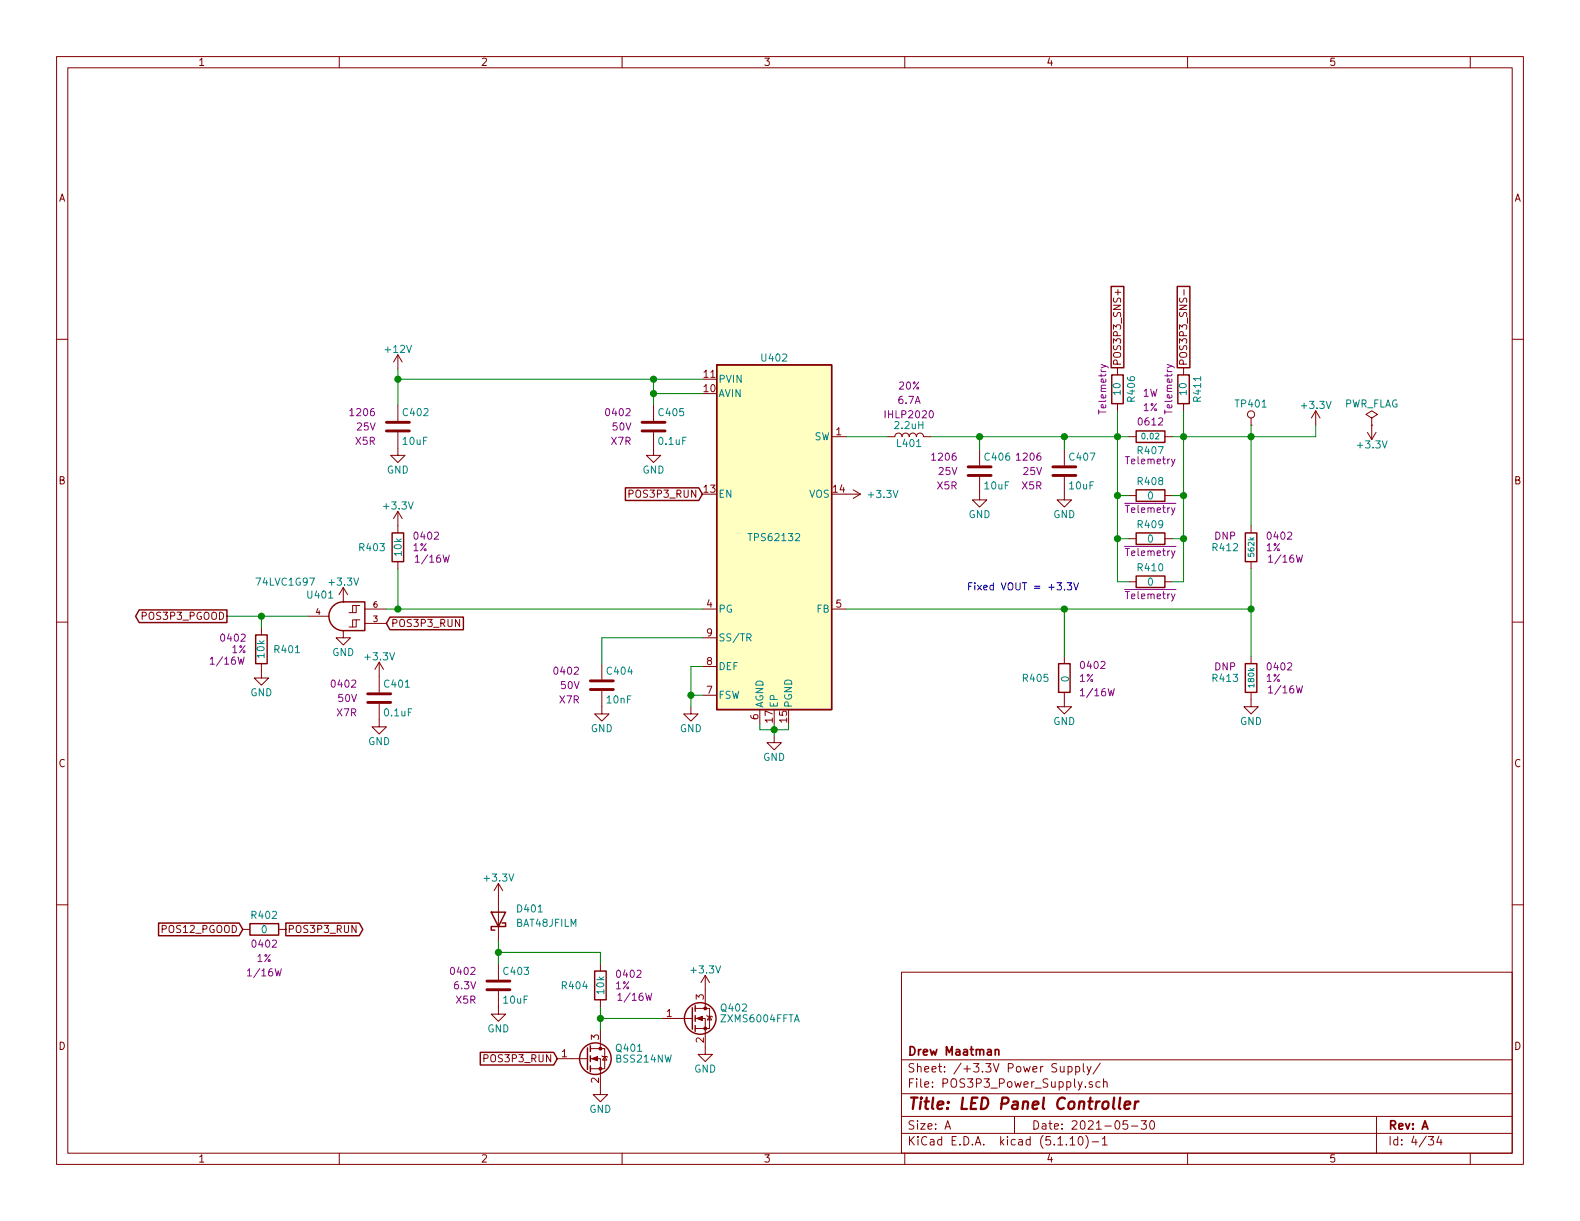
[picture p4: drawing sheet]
EESchema Schematic File Version 4
EELAYER 30 0
EELAYER END
$Descr A 11000 8500
encoding utf-8
Sheet 4 34
Title "LED Panel Controller"
Date "2021-05-30"
Rev "A"
Comp "Drew Maatman"
Comment1 ""
Comment2 ""
Comment3 ""
Comment4 ""
$EndDescr
$Comp
L Custom_Library:C_Custom C?
U 1 1
P 4550 2970
AR Path="/5BB27BA3/607862D9" Ref="C?"  Part="1" 
AR Path="/5BB27B84/607862D9" Ref="C?"  Part="1" 
AR Path="/5BB27B24/607862D9" Ref="C?"  Part="1" 
AR Path="/5BB27BB5/607862D9" Ref="C?"  Part="1" 
AR Path="/5BB27BF7/607862D9" Ref="C?"  Part="1" 
AR Path="/5C1DE17A/607862D9" Ref="C?"  Part="1" 
AR Path="/5C1E3A0B/607862D9" Ref="C?"  Part="1" 
AR Path="/5C1E3A08/607862D9" Ref="C?"  Part="1" 
AR Path="/5D779AE1/607862D9" Ref="C?"  Part="1" 
AR Path="/5CB7718D/607862D9" Ref="C?"  Part="1" 
AR Path="/5E0DC082/607862D9" Ref="C?"  Part="1" 
AR Path="/5E0F263A/607862D9" Ref="C?"  Part="1" 
AR Path="/5EAE2D8A/607862D9" Ref="C?"  Part="1" 
AR Path="/5F581B64/607862D9" Ref="C405"  Part="1" 
F 0 "C405" H 4575 3070 50  0000 L CNN
F 1 "0.1uF" H 4575 2870 50  0000 L CNN
F 2 "Capacitors_SMD:C_0402" H 4588 2820 50  0001 C CNN
F 3 "" H 4575 3070 50  0001 C CNN
F 4 "0402" H 4400 3070 50  0000 R CNN "display_footprint"
F 5 "50V" H 4400 2970 50  0000 R CNN "Voltage"
F 6 "X7R" H 4400 2870 50  0000 R CNN "Dielectric"
F 7 "490-10698-1-ND" H 4550 2970 50  0001 C CNN "Digi-Key PN"
	1    4550 2970
	1    0    0    -1  
$EndComp
$Comp
L power:GND #PWR?
U 1 1
P 4550 3120
AR Path="/5CB7718D/607862DA" Ref="#PWR?"  Part="1" 
AR Path="/5E0DC082/607862DA" Ref="#PWR?"  Part="1" 
AR Path="/5E0F263A/607862DA" Ref="#PWR?"  Part="1" 
AR Path="/5EAE2D8A/607862DA" Ref="#PWR?"  Part="1" 
AR Path="/5F581B64/607862DA" Ref="#PWR0413"  Part="1" 
F 0 "#PWR0413" H 4550 2870 50  0001 C CNN
F 1 "GND" H 4550 2970 50  0000 C CNN
F 2 "" H 4550 3120 50  0001 C CNN
F 3 "" H 4550 3120 50  0001 C CNN
	1    4550 3120
	1    0    0    -1  
$EndComp
Wire Wire Line
	4890 2740 4550 2740
Wire Wire Line
	4550 2740 4550 2820
Wire Wire Line
	4890 2640 4550 2640
Wire Wire Line
	4550 2740 4550 2640
Connection ~ 4550 2740
$Comp
L power:GND #PWR?
U 1 1
P 5390 5120
AR Path="/5CB7718D/607862C0" Ref="#PWR?"  Part="1" 
AR Path="/5E0DC082/607862C0" Ref="#PWR?"  Part="1" 
AR Path="/5E0F263A/607862C0" Ref="#PWR?"  Part="1" 
AR Path="/5EAE2D8A/607862C0" Ref="#PWR?"  Part="1" 
AR Path="/5F581B64/607862C0" Ref="#PWR0417"  Part="1" 
F 0 "#PWR0417" H 5390 4870 50  0001 C CNN
F 1 "GND" H 5390 4970 50  0000 C CNN
F 2 "" H 5390 5120 50  0001 C CNN
F 3 "" H 5390 5120 50  0001 C CNN
	1    5390 5120
	1    0    0    -1  
$EndComp
Wire Wire Line
	5390 5120 5390 5080
Wire Wire Line
	5390 5080 5490 5080
Wire Wire Line
	5490 5080 5490 5040
Connection ~ 5390 5080
Wire Wire Line
	5390 5080 5390 5040
Wire Wire Line
	5390 5080 5290 5080
Wire Wire Line
	5290 5080 5290 5040
$Comp
L power:GND #PWR?
U 1 1
P 4810 4920
AR Path="/5CB7718D/5C28E698" Ref="#PWR?"  Part="1" 
AR Path="/5E0DC082/5C28E698" Ref="#PWR?"  Part="1" 
AR Path="/5E0F263A/5C28E698" Ref="#PWR?"  Part="1" 
AR Path="/5EAE2D8A/5C28E698" Ref="#PWR?"  Part="1" 
AR Path="/5F581B64/5C28E698" Ref="#PWR0414"  Part="1" 
F 0 "#PWR0414" H 4810 4670 50  0001 C CNN
F 1 "GND" H 4810 4770 50  0000 C CNN
F 2 "" H 4810 4920 50  0001 C CNN
F 3 "" H 4810 4920 50  0001 C CNN
	1    4810 4920
	1    0    0    -1  
$EndComp
Wire Wire Line
	4810 4920 4810 4840
Wire Wire Line
	4810 4640 4890 4640
Wire Wire Line
	4890 4840 4810 4840
Connection ~ 4810 4840
Wire Wire Line
	4810 4840 4810 4640
$Comp
L power:GND #PWR?
U 1 1
P 4190 4920
AR Path="/5CB7718D/5C294444" Ref="#PWR?"  Part="1" 
AR Path="/5E0DC082/5C294444" Ref="#PWR?"  Part="1" 
AR Path="/5E0F263A/5C294444" Ref="#PWR?"  Part="1" 
AR Path="/5EAE2D8A/5C294444" Ref="#PWR?"  Part="1" 
AR Path="/5F581B64/5C294444" Ref="#PWR0412"  Part="1" 
F 0 "#PWR0412" H 4190 4670 50  0001 C CNN
F 1 "GND" H 4190 4770 50  0000 C CNN
F 2 "" H 4190 4920 50  0001 C CNN
F 3 "" H 4190 4920 50  0001 C CNN
	1    4190 4920
	1    0    0    -1  
$EndComp
Wire Wire Line
	4190 4620 4190 4440
Wire Wire Line
	4190 4440 4890 4440
$Comp
L Custom_Library:R_Custom R?
U 1 1
P 8710 4720
AR Path="/5BB27BA3/607862DF" Ref="R?"  Part="1" 
AR Path="/5BB27BF7/607862DF" Ref="R?"  Part="1" 
AR Path="/5C1DE17A/607862DF" Ref="R?"  Part="1" 
AR Path="/5C1E3A08/607862DF" Ref="R?"  Part="1" 
AR Path="/5D779AE1/607862DF" Ref="R?"  Part="1" 
AR Path="/5CB7718D/607862DF" Ref="R?"  Part="1" 
AR Path="/5E0DC082/607862DF" Ref="R?"  Part="1" 
AR Path="/5E0F263A/607862DF" Ref="R?"  Part="1" 
AR Path="/5EAE2D8A/607862DF" Ref="R?"  Part="1" 
AR Path="/5F581B64/607862DF" Ref="R413"  Part="1" 
F 0 "R413" H 8630 4720 50  0000 R CNN
F 1 "180k" V 8710 4720 40  0000 C CNN
F 2 "Resistors_SMD:R_0402" H 8710 4720 50  0001 C CNN
F 3 "" H 8710 4720 50  0001 C CNN
F 4 "0402" H 8810 4800 50  0000 L CNN "display_footprint"
F 5 "1%" H 8810 4720 50  0000 L CNN "Tolerance"
F 6 "1/16W" H 8820 4640 50  0000 L CNN "Wattage"
F 7 "DNP" H 8530 4800 50  0000 C CNN "Configuration"
F 8 "RMCF0402FT180KCT-ND" H 8710 4720 50  0001 C CNN "Digi-Key PN"
	1    8710 4720
	1    0    0    -1  
$EndComp
$Comp
L power:GND #PWR?
U 1 1
P 8710 4870
AR Path="/5CB7718D/607862E0" Ref="#PWR?"  Part="1" 
AR Path="/5E0DC082/607862E0" Ref="#PWR?"  Part="1" 
AR Path="/5E0F263A/607862E0" Ref="#PWR?"  Part="1" 
AR Path="/5EAE2D8A/607862E0" Ref="#PWR?"  Part="1" 
AR Path="/5F581B64/607862E0" Ref="#PWR0422"  Part="1" 
F 0 "#PWR0422" H 8710 4620 50  0001 C CNN
F 1 "GND" H 8710 4720 50  0000 C CNN
F 2 "" H 8710 4870 50  0001 C CNN
F 3 "" H 8710 4870 50  0001 C CNN
	1    8710 4870
	1    0    0    -1  
$EndComp
$Comp
L power:GND #PWR?
U 1 1
P 7410 3430
AR Path="/5CB7718D/607862C3" Ref="#PWR?"  Part="1" 
AR Path="/5E0DC082/607862C3" Ref="#PWR?"  Part="1" 
AR Path="/5E0F263A/607862C3" Ref="#PWR?"  Part="1" 
AR Path="/5EAE2D8A/607862C3" Ref="#PWR?"  Part="1" 
AR Path="/5F581B64/607862C3" Ref="#PWR0420"  Part="1" 
F 0 "#PWR0420" H 7410 3180 50  0001 C CNN
F 1 "GND" H 7410 3280 50  0000 C CNN
F 2 "" H 7410 3430 50  0001 C CNN
F 3 "" H 7410 3430 50  0001 C CNN
	1    7410 3430
	1    0    0    -1  
$EndComp
Wire Wire Line
	7410 3130 7410 3040
$Comp
L Custom_Library:TP TP?
U 1 1
P 8710 2960
AR Path="/5C1D5CD8/607862C4" Ref="TP?"  Part="1" 
AR Path="/5C1D5C9E/607862C4" Ref="TP?"  Part="1" 
AR Path="/5C1E3A08/607862C4" Ref="TP?"  Part="1" 
AR Path="/5D779AE1/607862C4" Ref="TP?"  Part="1" 
AR Path="/5CB7718D/607862C4" Ref="TP?"  Part="1" 
AR Path="/5E0DC082/607862C4" Ref="TP?"  Part="1" 
AR Path="/5E0F263A/607862C4" Ref="TP?"  Part="1" 
AR Path="/5EAE2D8A/607862C4" Ref="TP?"  Part="1" 
AR Path="/5F581B64/607862C4" Ref="TP401"  Part="1" 
F 0 "TP401" H 8710 3110 50  0000 C CNN
F 1 "TP" H 8710 3110 50  0001 C CNN
F 2 "Custom Footprints Library:Test_Point" H 8710 2960 60  0001 C CNN
F 3 "" H 8710 2960 60  0000 C CNN
	1    8710 2960
	1    0    0    -1  
$EndComp
Wire Wire Line
	5890 3040 6180 3040
$Comp
L Custom_Library:R_Custom R?
U 1 1
P 8010 3040
AR Path="/5CB6F1ED/607862C6" Ref="R?"  Part="1" 
AR Path="/5CB7718D/607862C6" Ref="R?"  Part="1" 
AR Path="/5E0DC082/607862C6" Ref="R?"  Part="1" 
AR Path="/5E0F263A/607862C6" Ref="R?"  Part="1" 
AR Path="/5EAE2D8A/607862C6" Ref="R?"  Part="1" 
AR Path="/5F581B64/607862C6" Ref="R407"  Part="1" 
F 0 "R407" V 7910 3040 50  0000 C CNN
F 1 "0.02" V 8010 3040 40  0000 C CNN
F 2 "Resistors_SMD:R_0612" H 8010 3040 50  0001 C CNN
F 3 "" H 8010 3040 50  0001 C CNN
F 4 "P16010CT-ND" H 8310 3440 60  0001 C CNN "Digi-Key PN"
F 5 "0612" V 8110 3040 50  0000 C CNN "display_footprint"
F 6 "1%" V 8210 3040 50  0000 C CNN "Tolerance"
F 7 "1W" V 8310 3040 50  0000 C CNN "Wattage"
F 8 "Telemetry" V 7840 3040 50  0000 C CNN "Configuration"
	1    8010 3040
	0    -1   -1   0   
$EndComp
Text GLabel 7780 2560 1    50   UnSpc ~ 0
POS3P3_SNS+
Text GLabel 8240 2560 1    50   UnSpc ~ 0
POS3P3_SNS-
Wire Wire Line
	8710 3040 8710 3660
Wire Wire Line
	8710 2960 8710 3040
$Comp
L power:+3.3V #PWR?
U 1 1
P 5890 3440
AR Path="/5CB7718D/5E08F4A3" Ref="#PWR?"  Part="1" 
AR Path="/5E0DC082/5E08F4A3" Ref="#PWR?"  Part="1" 
AR Path="/5E0F263A/5E08F4A3" Ref="#PWR?"  Part="1" 
AR Path="/5EAE2D8A/5E08F4A3" Ref="#PWR?"  Part="1" 
AR Path="/5F581B64/5E08F4A3" Ref="#PWR0418"  Part="1" 
F 0 "#PWR0418" H 5890 3290 50  0001 C CNN
F 1 "+3.3V" V 5890 3580 50  0000 L CNN
F 2 "" H 5890 3440 50  0001 C CNN
F 3 "" H 5890 3440 50  0001 C CNN
	1    5890 3440
	0    1    1    0   
$EndComp
Connection ~ 8710 3040
Wire Wire Line
	9160 3040 8710 3040
$Comp
L power:+3.3V #PWR?
U 1 1
P 9160 2960
AR Path="/5CB7718D/5DEA6B71" Ref="#PWR?"  Part="1" 
AR Path="/5E0DC082/5DEA6B71" Ref="#PWR?"  Part="1" 
AR Path="/5E0F263A/5DEA6B71" Ref="#PWR?"  Part="1" 
AR Path="/5EAE2D8A/5DEA6B71" Ref="#PWR?"  Part="1" 
AR Path="/5F581B64/5DEA6B71" Ref="#PWR0423"  Part="1" 
F 0 "#PWR0423" H 9160 2810 50  0001 C CNN
F 1 "+3.3V" H 9160 3100 50  0000 C CNN
F 2 "" H 9160 2960 50  0001 C CNN
F 3 "" H 9160 2960 50  0001 C CNN
	1    9160 2960
	1    0    0    -1  
$EndComp
Wire Wire Line
	9160 2960 9160 3040
Text GLabel 4890 3440 0    50   Input ~ 0
POS3P3_RUN
$Comp
L Custom_Library:R_Custom R?
U 1 1
P 7780 2710
AR Path="/5CB0BC26/607862F3" Ref="R?"  Part="1" 
AR Path="/5E1352F5/607862F3" Ref="R?"  Part="1" 
AR Path="/5CB6F1ED/607862F3" Ref="R?"  Part="1" 
AR Path="/5CB7718D/607862F3" Ref="R?"  Part="1" 
AR Path="/5EAE2D8A/607862F3" Ref="R?"  Part="1" 
AR Path="/5F581B64/607862F3" Ref="R406"  Part="1" 
F 0 "R406" V 7680 2710 50  0000 C CNN
F 1 "10" V 7780 2710 50  0000 C CNN
F 2 "Resistors_SMD:R_0402" H 7780 2710 50  0001 C CNN
F 3 "" H 7780 2710 50  0001 C CNN
F 4 "0402" V 7880 2710 50  0001 C CNN "display_footprint"
F 5 "1%" V 7980 2710 50  0001 C CNN "Tolerance"
F 6 "1/16W" V 8080 2710 50  0001 C CNN "Wattage"
F 7 "RMCF0402FT10R0CT-ND" H 7780 2710 50  0001 C CNN "Digi-Key PN"
F 8 "Telemetry" V 7880 2710 50  0000 C CNN "Configuration"
	1    7780 2710
	-1   0    0    -1  
$EndComp
$Comp
L Custom_Library:R_Custom R?
U 1 1
P 8240 2710
AR Path="/5CB0BC26/5E2B5762" Ref="R?"  Part="1" 
AR Path="/5E1352F5/5E2B5762" Ref="R?"  Part="1" 
AR Path="/5CB6F1ED/5E2B5762" Ref="R?"  Part="1" 
AR Path="/5CB7718D/5E2B5762" Ref="R?"  Part="1" 
AR Path="/5EAE2D8A/5E2B5762" Ref="R?"  Part="1" 
AR Path="/5F581B64/5E2B5762" Ref="R411"  Part="1" 
F 0 "R411" V 8140 2710 50  0000 C CNN
F 1 "10" V 8240 2710 50  0000 C CNN
F 2 "Resistors_SMD:R_0402" H 8240 2710 50  0001 C CNN
F 3 "" H 8240 2710 50  0001 C CNN
F 4 "0402" V 8340 2710 50  0001 C CNN "display_footprint"
F 5 "1%" V 8440 2710 50  0001 C CNN "Tolerance"
F 6 "1/16W" V 8540 2710 50  0001 C CNN "Wattage"
F 7 "RMCF0402FT10R0CT-ND" H 8240 2710 50  0001 C CNN "Digi-Key PN"
F 8 "Telemetry" V 8340 2710 50  0000 C CNN "Configuration"
	1    8240 2710
	-1   0    0    -1  
$EndComp
Wire Wire Line
	7780 2860 7780 3040
Wire Wire Line
	7780 3040 7860 3040
Wire Wire Line
	8240 2860 8240 3040
$Comp
L power:+3.3V #PWR?
U 1 1
P 9550 2960
AR Path="/5CB7718D/5E434D63" Ref="#PWR?"  Part="1" 
AR Path="/5E0DC082/5E434D63" Ref="#PWR?"  Part="1" 
AR Path="/5E0F263A/5E434D63" Ref="#PWR?"  Part="1" 
AR Path="/5EAE2D8A/5E434D63" Ref="#PWR?"  Part="1" 
AR Path="/5F581B64/5E434D63" Ref="#PWR0424"  Part="1" 
F 0 "#PWR0424" H 9550 2810 50  0001 C CNN
F 1 "+3.3V" H 9550 3100 50  0000 C CNN
F 2 "" H 9550 2960 50  0001 C CNN
F 3 "" H 9550 2960 50  0001 C CNN
	1    9550 2960
	-1   0    0    1   
$EndComp
$Comp
L power:PWR_FLAG #FLG0401
U 1 1
P 9550 2960
F 0 "#FLG0401" H 9550 3035 50  0001 C CNN
F 1 "PWR_FLAG" H 9550 3110 50  0000 C CNN
F 2 "" H 9550 2960 50  0001 C CNN
F 3 "~" H 9550 2960 50  0001 C CNN
	1    9550 2960
	1    0    0    -1  
$EndComp
Text GLabel 1990 6470 2    50   Output ~ 0
POS3P3_RUN
Text GLabel 1690 6470 0    50   Input ~ 0
POS12_PGOOD
Wire Wire Line
	8710 3960 8710 4240
Wire Wire Line
	7780 3040 7410 3040
Connection ~ 7780 3040
Connection ~ 7410 3040
Connection ~ 8710 4240
Wire Wire Line
	8710 4240 8710 4570
Wire Wire Line
	2770 2570 2770 2640
Connection ~ 2770 2640
$Comp
L power:+3.3V #PWR?
U 1 1
P 2770 3660
AR Path="/5CB7718D/607862C5" Ref="#PWR?"  Part="1" 
AR Path="/5E0DC082/607862C5" Ref="#PWR?"  Part="1" 
AR Path="/5E0F263A/607862C5" Ref="#PWR?"  Part="1" 
AR Path="/5EAE2D8A/607862C5" Ref="#PWR?"  Part="1" 
AR Path="/5F581B64/607862C5" Ref="#PWR0408"  Part="1" 
F 0 "#PWR0408" H 2770 3510 50  0001 C CNN
F 1 "+3.3V" H 2770 3800 50  0000 C CNN
F 2 "" H 2770 3660 50  0001 C CNN
F 3 "" H 2770 3660 50  0001 C CNN
	1    2770 3660
	1    0    0    -1  
$EndComp
Wire Wire Line
	2690 4240 2770 4240
Text GLabel 1580 4290 0    50   Output ~ 0
POS3P3_PGOOD
Wire Wire Line
	2770 4240 2770 3960
$Comp
L Custom_Library:R_Custom R?
U 1 1
P 2770 3810
AR Path="/5BB27BA3/607862DD" Ref="R?"  Part="1" 
AR Path="/5BB27BF7/607862DD" Ref="R?"  Part="1" 
AR Path="/5C1DE17A/607862DD" Ref="R?"  Part="1" 
AR Path="/5C1E3A08/607862DD" Ref="R?"  Part="1" 
AR Path="/5D779AE1/607862DD" Ref="R?"  Part="1" 
AR Path="/5CB7718D/607862DD" Ref="R?"  Part="1" 
AR Path="/5E0DC082/607862DD" Ref="R?"  Part="1" 
AR Path="/5E0F263A/607862DD" Ref="R?"  Part="1" 
AR Path="/5EAE2D8A/607862DD" Ref="R?"  Part="1" 
AR Path="/5F581B64/607862DD" Ref="R403"  Part="1" 
F 0 "R403" H 2690 3810 50  0000 R CNN
F 1 "10k" V 2770 3810 50  0000 C CNN
F 2 "Resistors_SMD:R_0402" H 2770 3810 50  0001 C CNN
F 3 "" H 2770 3810 50  0001 C CNN
F 4 "0402" H 2870 3890 50  0000 L CNN "display_footprint"
F 5 "1%" H 2870 3810 50  0000 L CNN "Tolerance"
F 6 "1/16W" H 2880 3730 50  0000 L CNN "Wattage"
F 7 "RMCF0402FT10K0CT-ND" H 3070 4210 60  0001 C CNN "Digi-Key PN"
	1    2770 3810
	1    0    0    -1  
$EndComp
$Comp
L power:+12V #PWR?
U 1 1
P 2770 2570
AR Path="/5CB7718D/607862DC" Ref="#PWR?"  Part="1" 
AR Path="/5E0DC082/607862DC" Ref="#PWR?"  Part="1" 
AR Path="/5E0F263A/607862DC" Ref="#PWR?"  Part="1" 
AR Path="/5EAE2D8A/607862DC" Ref="#PWR?"  Part="1" 
AR Path="/5F581B64/607862DC" Ref="#PWR0406"  Part="1" 
F 0 "#PWR0406" H 2770 2420 50  0001 C CNN
F 1 "+12V" H 2770 2710 50  0000 C CNN
F 2 "" H 2770 2570 50  0001 C CNN
F 3 "" H 2770 2570 50  0001 C CNN
	1    2770 2570
	1    0    0    -1  
$EndComp
Wire Wire Line
	2770 2640 2770 2820
$Comp
L power:GND #PWR?
U 1 1
P 2770 3120
AR Path="/5CB7718D/5E2AA970" Ref="#PWR?"  Part="1" 
AR Path="/5E0DC082/5E2AA970" Ref="#PWR?"  Part="1" 
AR Path="/5E0F263A/5E2AA970" Ref="#PWR?"  Part="1" 
AR Path="/5EAE2D8A/5E2AA970" Ref="#PWR?"  Part="1" 
AR Path="/5F581B64/5E2AA970" Ref="#PWR0407"  Part="1" 
F 0 "#PWR0407" H 2770 2870 50  0001 C CNN
F 1 "GND" H 2770 2970 50  0000 C CNN
F 2 "" H 2770 3120 50  0001 C CNN
F 3 "" H 2770 3120 50  0001 C CNN
	1    2770 3120
	1    0    0    -1  
$EndComp
$Comp
L Custom_Library:C_Custom C?
U 1 1
P 2770 2970
AR Path="/5CB7718D/5C2703C2" Ref="C?"  Part="1" 
AR Path="/5E0DC082/5C2703C2" Ref="C?"  Part="1" 
AR Path="/5E0F263A/5C2703C2" Ref="C?"  Part="1" 
AR Path="/5EAE2D8A/5C2703C2" Ref="C?"  Part="1" 
AR Path="/5F581B64/5C2703C2" Ref="C402"  Part="1" 
F 0 "C402" H 2795 3070 50  0000 L CNN
F 1 "10uF" H 2795 2870 50  0000 L CNN
F 2 "Capacitors_SMD:C_1206" H 2808 2820 50  0001 C CNN
F 3 "" H 2795 3070 50  0001 C CNN
F 4 "1206" H 2620 3070 50  0000 R CNN "display_footprint"
F 5 "25V" H 2620 2970 50  0000 R CNN "Voltage"
F 6 "X5R" H 2620 2870 50  0000 R CNN "Dielectric"
F 7 "399-8153-1-ND" H 3195 3470 60  0001 C CNN "Digi-Key PN"
	1    2770 2970
	1    0    0    -1  
$EndComp
Connection ~ 4550 2640
Wire Wire Line
	2770 2640 4550 2640
Connection ~ 2770 4240
Wire Wire Line
	4890 4240 2770 4240
$Comp
L Custom_Library:R_Custom R?
U 1 1
P 1840 6470
AR Path="/5EAE2EF2/5FE28635" Ref="R?"  Part="1" 
AR Path="/5EAE30C7/5FE28635" Ref="R?"  Part="1" 
AR Path="/5EAE2D8A/5FE28635" Ref="R?"  Part="1" 
AR Path="/5F581B64/5FE28635" Ref="R402"  Part="1" 
F 0 "R402" V 1740 6470 50  0000 C CNN
F 1 "0" V 1840 6470 50  0000 C CNN
F 2 "Resistors_SMD:R_0402" H 1840 6470 50  0001 C CNN
F 3 "" H 1840 6470 50  0001 C CNN
F 4 "0402" V 1940 6470 50  0000 C CNN "display_footprint"
F 5 "1%" V 2040 6470 50  0000 C CNN "Tolerance"
F 6 "1/16W" V 2140 6470 50  0000 C CNN "Wattage"
F 7 "RMCF0402ZT0R00CT-ND" H 1840 6470 50  0001 C CNN "Digi-Key PN"
	1    1840 6470
	0    -1   1    0   
$EndComp
$Comp
L Custom_Library:C_Custom C?
U 1 1
P 4190 4770
AR Path="/5C1D5CD8/5E2AA97D" Ref="C?"  Part="1" 
AR Path="/5C1D5CCA/5E2AA97D" Ref="C?"  Part="1" 
AR Path="/5C1E3A0B/5E2AA97D" Ref="C?"  Part="1" 
AR Path="/5C1E3A08/5E2AA97D" Ref="C?"  Part="1" 
AR Path="/5D779AE1/5E2AA97D" Ref="C?"  Part="1" 
AR Path="/5CB7718D/5E2AA97D" Ref="C?"  Part="1" 
AR Path="/5E0DC082/5E2AA97D" Ref="C?"  Part="1" 
AR Path="/5E0F263A/5E2AA97D" Ref="C?"  Part="1" 
AR Path="/5EAE2D8A/5E2AA97D" Ref="C?"  Part="1" 
AR Path="/5F581B64/5E2AA97D" Ref="C404"  Part="1" 
F 0 "C404" H 4215 4870 50  0000 L CNN
F 1 "10nF" H 4215 4670 50  0000 L CNN
F 2 "Capacitors_SMD:C_0402" H 4228 4620 50  0001 C CNN
F 3 "" H 4215 4870 50  0001 C CNN
F 4 "0402" H 4040 4870 50  0000 R CNN "display_footprint"
F 5 "50V" H 4040 4770 50  0000 R CNN "Voltage"
F 6 "X7R" H 4040 4670 50  0000 R CNN "Dielectric"
F 7 "399-3066-1-ND" H 4190 4770 50  0001 C CNN "Digi-Key PN"
	1    4190 4770
	1    0    0    -1  
$EndComp
$Comp
L Custom_Library:74LVC1G97_Power_AND U401
U 1 1
P 2390 4290
F 0 "U401" H 2450 4440 50  0000 L CNN
F 1 "74LVC1G97" H 2580 4530 50  0000 L CNN
F 2 "Package_TO_SOT_SMD:SOT-363_SC-70-6" H 2440 4290 50  0001 C CNN
F 3 "http://www.ti.com/lit/ds/symlink/sn74lvc1g97.pdf" H 2440 4290 50  0001 C CNN
F 4 "1727-1772-1-ND" H 2390 4290 50  0001 C CNN "Digi-Key PN"
	1    2390 4290
	-1   0    0    -1  
$EndComp
$Comp
L Custom_Library:R_Custom R?
U 1 1
P 1820 4520
AR Path="/5BB27BA3/5FE85653" Ref="R?"  Part="1" 
AR Path="/5BB27BF7/5FE85653" Ref="R?"  Part="1" 
AR Path="/5C1DE17A/5FE85653" Ref="R?"  Part="1" 
AR Path="/5C1E3A08/5FE85653" Ref="R?"  Part="1" 
AR Path="/5D779AE1/5FE85653" Ref="R?"  Part="1" 
AR Path="/5CB7718D/5FE85653" Ref="R?"  Part="1" 
AR Path="/5E0DC082/5FE85653" Ref="R?"  Part="1" 
AR Path="/5E0F263A/5FE85653" Ref="R?"  Part="1" 
AR Path="/5EAE2D8A/5FE85653" Ref="R?"  Part="1" 
AR Path="/5F581B64/5FE85653" Ref="R401"  Part="1" 
F 0 "R401" H 1740 4520 50  0000 R CNN
F 1 "10k" V 1820 4520 50  0000 C CNN
F 2 "Resistors_SMD:R_0402" H 1820 4520 50  0001 C CNN
F 3 "" H 1820 4520 50  0001 C CNN
F 4 "0402" H 1920 4600 50  0000 L CNN "display_footprint"
F 5 "1%" H 1920 4520 50  0000 L CNN "Tolerance"
F 6 "1/16W" H 1930 4440 50  0000 L CNN "Wattage"
F 7 "RMCF0402FT10K0CT-ND" H 2120 4920 60  0001 C CNN "Digi-Key PN"
	1    1820 4520
	-1   0    0    -1  
$EndComp
$Comp
L power:+3.3V #PWR?
U 1 1
P 2390 4190
AR Path="/5CB7718D/5FE866F2" Ref="#PWR?"  Part="1" 
AR Path="/5E0DC082/5FE866F2" Ref="#PWR?"  Part="1" 
AR Path="/5E0F263A/5FE866F2" Ref="#PWR?"  Part="1" 
AR Path="/5EAE2D8A/5FE866F2" Ref="#PWR?"  Part="1" 
AR Path="/5F581B64/5FE866F2" Ref="#PWR0402"  Part="1" 
F 0 "#PWR0402" H 2390 4040 50  0001 C CNN
F 1 "+3.3V" H 2390 4330 50  0000 C CNN
F 2 "" H 2390 4190 50  0001 C CNN
F 3 "" H 2390 4190 50  0001 C CNN
	1    2390 4190
	1    0    0    -1  
$EndComp
Wire Wire Line
	2140 4290 1820 4290
Wire Wire Line
	1820 4290 1820 4370
Wire Wire Line
	1820 4290 1580 4290
Connection ~ 1820 4290
$Comp
L power:GND #PWR?
U 1 1
P 2390 4390
AR Path="/5CB7718D/6078633B" Ref="#PWR?"  Part="1" 
AR Path="/5E0DC082/6078633B" Ref="#PWR?"  Part="1" 
AR Path="/5E0F263A/6078633B" Ref="#PWR?"  Part="1" 
AR Path="/5EAE2D8A/6078633B" Ref="#PWR?"  Part="1" 
AR Path="/5F581B64/6078633B" Ref="#PWR0403"  Part="1" 
F 0 "#PWR0403" H 2390 4140 50  0001 C CNN
F 1 "GND" H 2390 4240 50  0000 C CNN
F 2 "" H 2390 4390 50  0001 C CNN
F 3 "" H 2390 4390 50  0001 C CNN
	1    2390 4390
	1    0    0    -1  
$EndComp
Text GLabel 2690 4340 2    50   Input ~ 0
POS3P3_RUN
$Comp
L power:GND #PWR?
U 1 1
P 1820 4670
AR Path="/5CB7718D/6078633C" Ref="#PWR?"  Part="1" 
AR Path="/5E0DC082/6078633C" Ref="#PWR?"  Part="1" 
AR Path="/5E0F263A/6078633C" Ref="#PWR?"  Part="1" 
AR Path="/5EAE2D8A/6078633C" Ref="#PWR?"  Part="1" 
AR Path="/5F581B64/6078633C" Ref="#PWR0401"  Part="1" 
F 0 "#PWR0401" H 1820 4420 50  0001 C CNN
F 1 "GND" H 1820 4520 50  0000 C CNN
F 2 "" H 1820 4670 50  0001 C CNN
F 3 "" H 1820 4670 50  0001 C CNN
	1    1820 4670
	1    0    0    -1  
$EndComp
$Comp
L Custom_Library:C_Custom C?
U 1 1
P 2640 4860
AR Path="/5BB27BA3/5FE89983" Ref="C?"  Part="1" 
AR Path="/5BB27B84/5FE89983" Ref="C?"  Part="1" 
AR Path="/5BB27B24/5FE89983" Ref="C?"  Part="1" 
AR Path="/5BB27BB5/5FE89983" Ref="C?"  Part="1" 
AR Path="/5BB27BF7/5FE89983" Ref="C?"  Part="1" 
AR Path="/5C1DE17A/5FE89983" Ref="C?"  Part="1" 
AR Path="/5C1E3A0B/5FE89983" Ref="C?"  Part="1" 
AR Path="/5C1E3A08/5FE89983" Ref="C?"  Part="1" 
AR Path="/5D779AE1/5FE89983" Ref="C?"  Part="1" 
AR Path="/5CB7718D/5FE89983" Ref="C?"  Part="1" 
AR Path="/5E0DC082/5FE89983" Ref="C?"  Part="1" 
AR Path="/5E0F263A/5FE89983" Ref="C?"  Part="1" 
AR Path="/5EAE2D8A/5FE89983" Ref="C?"  Part="1" 
AR Path="/5F581B64/5FE89983" Ref="C401"  Part="1" 
F 0 "C401" H 2665 4960 50  0000 L CNN
F 1 "0.1uF" H 2665 4760 50  0000 L CNN
F 2 "Capacitors_SMD:C_0402" H 2678 4710 50  0001 C CNN
F 3 "" H 2665 4960 50  0001 C CNN
F 4 "0402" H 2490 4960 50  0000 R CNN "display_footprint"
F 5 "50V" H 2490 4860 50  0000 R CNN "Voltage"
F 6 "X7R" H 2490 4760 50  0000 R CNN "Dielectric"
F 7 "490-10698-1-ND" H 2640 4860 50  0001 C CNN "Digi-Key PN"
	1    2640 4860
	1    0    0    -1  
$EndComp
$Comp
L power:GND #PWR?
U 1 1
P 2640 5010
AR Path="/5CB7718D/6078633E" Ref="#PWR?"  Part="1" 
AR Path="/5E0DC082/6078633E" Ref="#PWR?"  Part="1" 
AR Path="/5E0F263A/6078633E" Ref="#PWR?"  Part="1" 
AR Path="/5EAE2D8A/6078633E" Ref="#PWR?"  Part="1" 
AR Path="/5F581B64/6078633E" Ref="#PWR0405"  Part="1" 
F 0 "#PWR0405" H 2640 4760 50  0001 C CNN
F 1 "GND" H 2640 4860 50  0000 C CNN
F 2 "" H 2640 5010 50  0001 C CNN
F 3 "" H 2640 5010 50  0001 C CNN
	1    2640 5010
	1    0    0    -1  
$EndComp
$Comp
L power:+3.3V #PWR?
U 1 1
P 2640 4710
AR Path="/5CB7718D/5FE89E72" Ref="#PWR?"  Part="1" 
AR Path="/5E0DC082/5FE89E72" Ref="#PWR?"  Part="1" 
AR Path="/5E0F263A/5FE89E72" Ref="#PWR?"  Part="1" 
AR Path="/5EAE2D8A/5FE89E72" Ref="#PWR?"  Part="1" 
AR Path="/5F581B64/5FE89E72" Ref="#PWR0404"  Part="1" 
F 0 "#PWR0404" H 2640 4560 50  0001 C CNN
F 1 "+3.3V" H 2640 4850 50  0000 C CNN
F 2 "" H 2640 4710 50  0001 C CNN
F 3 "" H 2640 4710 50  0001 C CNN
	1    2640 4710
	1    0    0    -1  
$EndComp
$Comp
L Custom_Library:R_Custom R?
U 1 1
P 8710 3810
AR Path="/5BB27BA3/5C2959E0" Ref="R?"  Part="1" 
AR Path="/5BB27BF7/5C2959E0" Ref="R?"  Part="1" 
AR Path="/5C1DE17A/5C2959E0" Ref="R?"  Part="1" 
AR Path="/5C1E3A08/5C2959E0" Ref="R?"  Part="1" 
AR Path="/5D779AE1/5C2959E0" Ref="R?"  Part="1" 
AR Path="/5CB7718D/5C2959E0" Ref="R?"  Part="1" 
AR Path="/5E0DC082/5C2959E0" Ref="R?"  Part="1" 
AR Path="/5E0F263A/5C2959E0" Ref="R?"  Part="1" 
AR Path="/5EAE2D8A/5C2959E0" Ref="R?"  Part="1" 
AR Path="/5F581B64/5C2959E0" Ref="R412"  Part="1" 
F 0 "R412" H 8630 3810 50  0000 R CNN
F 1 "562k" V 8710 3810 40  0000 C CNN
F 2 "Resistors_SMD:R_0402" H 8710 3810 50  0001 C CNN
F 3 "" H 8710 3810 50  0001 C CNN
F 4 "0402" H 8810 3890 50  0000 L CNN "display_footprint"
F 5 "1%" H 8810 3810 50  0000 L CNN "Tolerance"
F 6 "1/16W" H 8820 3730 50  0000 L CNN "Wattage"
F 7 "DNP" H 8530 3890 50  0000 C CNN "Configuration"
F 8 "RMCF0402FT562KCT-ND" H 8710 3810 50  0001 C CNN "Digi-Key PN"
	1    8710 3810
	1    0    0    -1  
$EndComp
$Comp
L Custom_Library:R_Custom R?
U 1 1
P 7410 4720
AR Path="/5EAE2EF2/60786340" Ref="R?"  Part="1" 
AR Path="/5EAE30C7/60786340" Ref="R?"  Part="1" 
AR Path="/5EAE2D8A/60786340" Ref="R?"  Part="1" 
AR Path="/5F581B64/60786340" Ref="R405"  Part="1" 
F 0 "R405" H 7510 4720 50  0000 L CNN
F 1 "0" V 7400 4740 50  0000 R CNN
F 2 "Resistors_SMD:R_0402" H 7410 4720 50  0001 C CNN
F 3 "" H 7410 4720 50  0001 C CNN
F 4 "0402" H 7310 4810 50  0000 R CNN "display_footprint"
F 5 "1%" H 7310 4720 50  0000 R CNN "Tolerance"
F 6 "1/16W" H 7310 4620 50  0000 R CNN "Wattage"
F 7 "RMCF0402ZT0R00CT-ND" H 7410 4720 50  0001 C CNN "Digi-Key PN"
	1    7410 4720
	-1   0    0    -1  
$EndComp
$Comp
L power:GND #PWR?
U 1 1
P 7410 4870
AR Path="/5CB7718D/60786341" Ref="#PWR?"  Part="1" 
AR Path="/5E0DC082/60786341" Ref="#PWR?"  Part="1" 
AR Path="/5E0F263A/60786341" Ref="#PWR?"  Part="1" 
AR Path="/5EAE2D8A/60786341" Ref="#PWR?"  Part="1" 
AR Path="/5F581B64/60786341" Ref="#PWR0421"  Part="1" 
F 0 "#PWR0421" H 7410 4620 50  0001 C CNN
F 1 "GND" H 7410 4720 50  0000 C CNN
F 2 "" H 7410 4870 50  0001 C CNN
F 3 "" H 7410 4870 50  0001 C CNN
	1    7410 4870
	1    0    0    -1  
$EndComp
Wire Wire Line
	7410 4570 7410 4240
Connection ~ 7410 4240
Wire Wire Line
	7410 4240 8710 4240
Text Notes 6730 4120 0    50   ~ 0
Fixed VOUT = +3.3V
$Comp
L Custom_Library:R_Custom R?
U 1 1
P 8010 3450
AR Path="/5EAE2EF2/60786335" Ref="R?"  Part="1" 
AR Path="/5EAE30C7/60786335" Ref="R?"  Part="1" 
AR Path="/5EAE2D8A/60786335" Ref="R?"  Part="1" 
AR Path="/5EAE2D66/60786335" Ref="R?"  Part="1" 
AR Path="/5F581B64/60786335" Ref="R408"  Part="1" 
F 0 "R408" V 7910 3450 50  0000 C CNN
F 1 "0" V 8010 3450 50  0000 C CNN
F 2 "Resistors_SMD:R_0402" H 8010 3450 50  0001 C CNN
F 3 "" H 8010 3450 50  0001 C CNN
F 4 "0402" V 8110 3450 50  0001 C CNN "display_footprint"
F 5 "1%" V 8210 3450 50  0001 C CNN "Tolerance"
F 6 "1/16W" V 8310 3450 50  0001 C CNN "Wattage"
F 7 "~Telemetry" V 8110 3450 50  0000 C CNN "Configuration"
F 8 "RMCF0402ZT0R00CT-ND" H 8010 3450 50  0001 C CNN "Digi-Key PN"
	1    8010 3450
	0    -1   1    0   
$EndComp
$Comp
L Custom_Library:R_Custom R?
U 1 1
P 8010 3750
AR Path="/5EAE2EF2/60786336" Ref="R?"  Part="1" 
AR Path="/5EAE30C7/60786336" Ref="R?"  Part="1" 
AR Path="/5EAE2D8A/60786336" Ref="R?"  Part="1" 
AR Path="/5EAE2D66/60786336" Ref="R?"  Part="1" 
AR Path="/5F581B64/60786336" Ref="R409"  Part="1" 
F 0 "R409" V 7910 3750 50  0000 C CNN
F 1 "0" V 8010 3750 50  0000 C CNN
F 2 "Resistors_SMD:R_0402" H 8010 3750 50  0001 C CNN
F 3 "" H 8010 3750 50  0001 C CNN
F 4 "0402" V 8110 3750 50  0001 C CNN "display_footprint"
F 5 "1%" V 8210 3750 50  0001 C CNN "Tolerance"
F 6 "1/16W" V 8310 3750 50  0001 C CNN "Wattage"
F 7 "~Telemetry" V 8110 3750 50  0000 C CNN "Configuration"
F 8 "RMCF0402ZT0R00CT-ND" H 8010 3750 50  0001 C CNN "Digi-Key PN"
	1    8010 3750
	0    -1   1    0   
$EndComp
$Comp
L Custom_Library:R_Custom R?
U 1 1
P 8010 4050
AR Path="/5EAE2EF2/60786337" Ref="R?"  Part="1" 
AR Path="/5EAE30C7/60786337" Ref="R?"  Part="1" 
AR Path="/5EAE2D8A/60786337" Ref="R?"  Part="1" 
AR Path="/5EAE2D66/60786337" Ref="R?"  Part="1" 
AR Path="/5F581B64/60786337" Ref="R410"  Part="1" 
F 0 "R410" V 7910 4050 50  0000 C CNN
F 1 "0" V 8010 4050 50  0000 C CNN
F 2 "Resistors_SMD:R_0402" H 8010 4050 50  0001 C CNN
F 3 "" H 8010 4050 50  0001 C CNN
F 4 "0402" V 8110 4050 50  0001 C CNN "display_footprint"
F 5 "1%" V 8210 4050 50  0001 C CNN "Tolerance"
F 6 "1/16W" V 8310 4050 50  0001 C CNN "Wattage"
F 7 "~Telemetry" V 8110 4050 50  0000 C CNN "Configuration"
F 8 "RMCF0402ZT0R00CT-ND" H 8010 4050 50  0001 C CNN "Digi-Key PN"
	1    8010 4050
	0    -1   1    0   
$EndComp
Wire Wire Line
	8160 4050 8240 4050
Wire Wire Line
	8240 4050 8240 3750
Wire Wire Line
	7780 4050 7860 4050
Wire Wire Line
	7860 3750 7780 3750
Connection ~ 7780 3750
Wire Wire Line
	7780 3750 7780 4050
Wire Wire Line
	8160 3750 8240 3750
Connection ~ 8240 3750
Wire Wire Line
	8240 3750 8240 3450
Wire Wire Line
	8160 3450 8240 3450
Wire Wire Line
	7860 3450 7780 3450
Connection ~ 7780 3450
Wire Wire Line
	7780 3450 7780 3750
Wire Wire Line
	7780 3040 7780 3450
Wire Wire Line
	6480 3040 6820 3040
Wire Wire Line
	5890 4240 7410 4240
$Comp
L Custom_Library:C_Custom C?
U 1 1
P 7410 3280
AR Path="/5CB7718D/60786349" Ref="C?"  Part="1" 
AR Path="/5E0DC082/60786349" Ref="C?"  Part="1" 
AR Path="/5E0F263A/60786349" Ref="C?"  Part="1" 
AR Path="/5EAE2D8A/60786349" Ref="C?"  Part="1" 
AR Path="/5F581B64/60786349" Ref="C407"  Part="1" 
F 0 "C407" H 7435 3380 50  0000 L CNN
F 1 "10uF" H 7435 3180 50  0000 L CNN
F 2 "Capacitors_SMD:C_1206" H 7448 3130 50  0001 C CNN
F 3 "" H 7435 3380 50  0001 C CNN
F 4 "1206" H 7260 3380 50  0000 R CNN "display_footprint"
F 5 "25V" H 7260 3280 50  0000 R CNN "Voltage"
F 6 "X5R" H 7260 3180 50  0000 R CNN "Dielectric"
F 7 "399-8153-1-ND" H 7835 3780 60  0001 C CNN "Digi-Key PN"
	1    7410 3280
	1    0    0    -1  
$EndComp
$Comp
L Custom_Library:C_Custom C?
U 1 1
P 6820 3280
AR Path="/5CB7718D/5FEA02E3" Ref="C?"  Part="1" 
AR Path="/5E0DC082/5FEA02E3" Ref="C?"  Part="1" 
AR Path="/5E0F263A/5FEA02E3" Ref="C?"  Part="1" 
AR Path="/5EAE2D8A/5FEA02E3" Ref="C?"  Part="1" 
AR Path="/5F581B64/5FEA02E3" Ref="C406"  Part="1" 
F 0 "C406" H 6845 3380 50  0000 L CNN
F 1 "10uF" H 6845 3180 50  0000 L CNN
F 2 "Capacitors_SMD:C_1206" H 6858 3130 50  0001 C CNN
F 3 "" H 6845 3380 50  0001 C CNN
F 4 "1206" H 6670 3380 50  0000 R CNN "display_footprint"
F 5 "25V" H 6670 3280 50  0000 R CNN "Voltage"
F 6 "X5R" H 6670 3180 50  0000 R CNN "Dielectric"
F 7 "399-8153-1-ND" H 7245 3780 60  0001 C CNN "Digi-Key PN"
	1    6820 3280
	1    0    0    -1  
$EndComp
$Comp
L power:GND #PWR?
U 1 1
P 6820 3430
AR Path="/5CB7718D/5FEA0AC9" Ref="#PWR?"  Part="1" 
AR Path="/5E0DC082/5FEA0AC9" Ref="#PWR?"  Part="1" 
AR Path="/5E0F263A/5FEA0AC9" Ref="#PWR?"  Part="1" 
AR Path="/5EAE2D8A/5FEA0AC9" Ref="#PWR?"  Part="1" 
AR Path="/5F581B64/5FEA0AC9" Ref="#PWR0419"  Part="1" 
F 0 "#PWR0419" H 6820 3180 50  0001 C CNN
F 1 "GND" H 6820 3280 50  0000 C CNN
F 2 "" H 6820 3430 50  0001 C CNN
F 3 "" H 6820 3430 50  0001 C CNN
	1    6820 3430
	1    0    0    -1  
$EndComp
Wire Wire Line
	6820 3130 6820 3040
Connection ~ 6820 3040
Wire Wire Line
	6820 3040 7410 3040
Wire Wire Line
	8160 3040 8240 3040
Wire Wire Line
	8240 3040 8240 3450
Connection ~ 8240 3040
Wire Wire Line
	8240 3040 8710 3040
Connection ~ 8240 3450
$Comp
L Custom_Library:ZXMS6004FFTA Q?
U 1 1
P 4810 7090
AR Path="/5F581BA3/605CBAE2" Ref="Q?"  Part="1" 
AR Path="/5F581B64/605CBAE2" Ref="Q402"  Part="1" 
F 0 "Q402" H 5010 7165 50  0000 L CNN
F 1 "ZXMS6004FFTA" H 5010 7090 50  0000 L CNN
F 2 "Package_TO_SOT_SMD:SOT-23" H 5010 7015 50  0001 L CIN
F 3 "https://www.diodes.com/assets/Datasheets/ZXMS6004FF.pdf" H 4810 7090 50  0001 L CNN
F 4 "ZXMS6004FFCT-ND" H 4810 7090 50  0001 C CNN "Digi-Key PN"
	1    4810 7090
	1    0    0    -1  
$EndComp
$Comp
L power:GND #PWR?
U 1 1
P 4910 7290
AR Path="/5F581BA3/605CBAE8" Ref="#PWR?"  Part="1" 
AR Path="/5F581B64/605CBAE8" Ref="#PWR0416"  Part="1" 
F 0 "#PWR0416" H 4910 7040 50  0001 C CNN
F 1 "GND" H 4910 7140 50  0000 C CNN
F 2 "" H 4910 7290 50  0001 C CNN
F 3 "" H 4910 7290 50  0001 C CNN
	1    4910 7290
	1    0    0    -1  
$EndComp
$Comp
L Transistor_FET:BSS214NW Q?
U 1 1
P 4080 7370
AR Path="/5F581BA3/605CBAEF" Ref="Q?"  Part="1" 
AR Path="/5F581B64/605CBAEF" Ref="Q401"  Part="1" 
F 0 "Q401" H 4280 7445 50  0000 L CNN
F 1 "BSS214NW" H 4280 7370 50  0000 L CNN
F 2 "Package_TO_SOT_SMD:SOT-323_SC-70" H 4280 7295 50  0001 L CIN
F 3 "https://www.infineon.com/dgdl/Infineon-BSS214NW-DS-v02_02-en.pdf?fileId=db3a30431b3e89eb011b695aebc01bde" H 4080 7370 50  0001 L CNN
F 4 "BSS214NWH6327XTSA1CT-ND" H 4080 7370 50  0001 C CNN "Digi-Key PN"
	1    4080 7370
	1    0    0    -1  
$EndComp
$Comp
L power:GND #PWR?
U 1 1
P 4180 7570
AR Path="/5F581BA3/605CBAF5" Ref="#PWR?"  Part="1" 
AR Path="/5F581B64/605CBAF5" Ref="#PWR0411"  Part="1" 
F 0 "#PWR0411" H 4180 7320 50  0001 C CNN
F 1 "GND" H 4180 7420 50  0000 C CNN
F 2 "" H 4180 7570 50  0001 C CNN
F 3 "" H 4180 7570 50  0001 C CNN
	1    4180 7570
	1    0    0    -1  
$EndComp
$Comp
L Custom_Library:R_Custom R?
U 1 1
P 4180 6860
AR Path="/5BB27BA3/605CBAFF" Ref="R?"  Part="1" 
AR Path="/5BB27BF7/605CBAFF" Ref="R?"  Part="1" 
AR Path="/5C1DE17A/605CBAFF" Ref="R?"  Part="1" 
AR Path="/5C1E3A08/605CBAFF" Ref="R?"  Part="1" 
AR Path="/5D779AE1/605CBAFF" Ref="R?"  Part="1" 
AR Path="/5CB7718D/605CBAFF" Ref="R?"  Part="1" 
AR Path="/5E0DC082/605CBAFF" Ref="R?"  Part="1" 
AR Path="/5E0F263A/605CBAFF" Ref="R?"  Part="1" 
AR Path="/5EAE2D8A/605CBAFF" Ref="R?"  Part="1" 
AR Path="/5F581B64/605CBAFF" Ref="R404"  Part="1" 
AR Path="/5F581BA3/605CBAFF" Ref="R?"  Part="1" 
F 0 "R404" H 4100 6860 50  0000 R CNN
F 1 "10k" V 4180 6860 50  0000 C CNN
F 2 "Resistors_SMD:R_0402" H 4180 6860 50  0001 C CNN
F 3 "" H 4180 6860 50  0001 C CNN
F 4 "0402" H 4280 6940 50  0000 L CNN "display_footprint"
F 5 "1%" H 4280 6860 50  0000 L CNN "Tolerance"
F 6 "1/16W" H 4290 6780 50  0000 L CNN "Wattage"
F 7 "RMCF0402FT10K0CT-ND" H 4480 7260 60  0001 C CNN "Digi-Key PN"
	1    4180 6860
	1    0    0    -1  
$EndComp
Wire Wire Line
	4180 7010 4180 7090
Wire Wire Line
	4610 7090 4180 7090
Connection ~ 4180 7090
Wire Wire Line
	4180 7090 4180 7170
$Comp
L power:GND #PWR?
U 1 1
P 3470 7010
AR Path="/5F581BA3/605CBB09" Ref="#PWR?"  Part="1" 
AR Path="/5F581B64/605CBB09" Ref="#PWR0410"  Part="1" 
F 0 "#PWR0410" H 3470 6760 50  0001 C CNN
F 1 "GND" H 3470 6860 50  0000 C CNN
F 2 "" H 3470 7010 50  0001 C CNN
F 3 "" H 3470 7010 50  0001 C CNN
	1    3470 7010
	1    0    0    -1  
$EndComp
Wire Wire Line
	4180 6710 4180 6630
Wire Wire Line
	4180 6630 3470 6630
Wire Wire Line
	3470 6630 3470 6710
$Comp
L Diode:BAT48JFILM D?
U 1 1
P 3470 6400
AR Path="/5F581BA3/605CBB13" Ref="D?"  Part="1" 
AR Path="/5F581B64/605CBB13" Ref="D401"  Part="1" 
F 0 "D401" V 3540 6280 50  0000 R CNN
F 1 "BAT48JFILM" V 3440 6280 50  0000 R CNN
F 2 "Diode_SMD:D_SOD-323" H 3470 6225 50  0001 C CNN
F 3 "www.st.com/resource/en/datasheet/bat48.pdf" H 3470 6400 50  0001 C CNN
F 4 "497-5711-1-ND" H 3470 6400 50  0001 C CNN "Digi-Key PN"
	1    3470 6400
	0    -1   -1   0   
$EndComp
Wire Wire Line
	3470 6550 3470 6630
Connection ~ 3470 6630
$Comp
L power:+3.3V #PWR?
U 1 1
P 3470 6250
AR Path="/5F581BA3/605CBB1B" Ref="#PWR?"  Part="1" 
AR Path="/5F581B64/605CBB1B" Ref="#PWR0409"  Part="1" 
F 0 "#PWR0409" H 3470 6100 50  0001 C CNN
F 1 "+3.3V" H 3470 6390 50  0000 C CNN
F 2 "" H 3470 6250 50  0001 C CNN
F 3 "" H 3470 6250 50  0001 C CNN
	1    3470 6250
	1    0    0    -1  
$EndComp
$Comp
L Custom_Library:C_Custom C?
U 1 1
P 3470 6860
AR Path="/5CB7718D/605CBB25" Ref="C?"  Part="1" 
AR Path="/5E0DC082/605CBB25" Ref="C?"  Part="1" 
AR Path="/5E0F9110/605CBB25" Ref="C?"  Part="1" 
AR Path="/5A557C58/605CBB25" Ref="C?"  Part="1" 
AR Path="/5CB25152/605CBB25" Ref="C?"  Part="1" 
AR Path="/5E697934/605CBB25" Ref="C?"  Part="1" 
AR Path="/5EAE2F02/605CBB25" Ref="C?"  Part="1" 
AR Path="/5EAE3021/605CBB25" Ref="C?"  Part="1" 
AR Path="/5EAE2D8A/605CBB25" Ref="C?"  Part="1" 
AR Path="/5F581B64/605CBB25" Ref="C403"  Part="1" 
AR Path="/5F581BA3/605CBB25" Ref="C?"  Part="1" 
F 0 "C403" H 3495 6960 50  0000 L CNN
F 1 "10uF" H 3495 6760 50  0000 L CNN
F 2 "Capacitors_SMD:C_0402" H 3508 6710 50  0001 C CNN
F 3 "" H 3495 6960 50  0001 C CNN
F 4 "0402" H 3320 6960 50  0000 R CNN "display_footprint"
F 5 "6.3V" H 3320 6860 50  0000 R CNN "Voltage"
F 6 "X5R" H 3320 6760 50  0000 R CNN "Dielectric"
F 7 "1276-1451-1-ND" H 3470 6860 50  0001 C CNN "Digi-Key PN"
	1    3470 6860
	1    0    0    -1  
$EndComp
Text GLabel 3880 7370 0    50   Input ~ 0
POS3P3_RUN
$Comp
L power:+3.3V #PWR?
U 1 1
P 4910 6890
AR Path="/5F581BA3/605CEE41" Ref="#PWR?"  Part="1" 
AR Path="/5F581B64/605CEE41" Ref="#PWR0415"  Part="1" 
F 0 "#PWR0415" H 4910 6740 50  0001 C CNN
F 1 "+3.3V" H 4910 7030 50  0000 C CNN
F 2 "" H 4910 6890 50  0001 C CNN
F 3 "" H 4910 6890 50  0001 C CNN
	1    4910 6890
	1    0    0    -1  
$EndComp
$Comp
L Custom_Library:TPS62130 U?
U 1 1
P 5390 3740
AR Path="/6076F50F" Ref="U?"  Part="1" 
AR Path="/5F581BA3/6076F50F" Ref="U?"  Part="1" 
AR Path="/5F581B64/6076F50F" Ref="U402"  Part="1" 
F 0 "U402" H 5390 4990 50  0000 C CNN
F 1 "TPS62132" H 5390 3740 50  0000 C CNN
F 2 "Package_DFN_QFN:QFN-16-1EP_3x3mm_P0.5mm_EP1.8x1.8mm" H 5390 3740 50  0001 C CNN
F 3 "http://www.ti.com/lit/ds/symlink/tps62130.pdf" H 5390 3740 50  0001 C CNN
F 4 "296-29936-1-ND" H 5390 3740 50  0001 C CNN "Digi-Key PN"
	1    5390 3740
	1    0    0    -1  
$EndComp
$Comp
L Custom_Library:L_Custom L?
U 1 1
P 6330 3040
AR Path="/60771D26" Ref="L?"  Part="1" 
AR Path="/5F581BA3/60771D26" Ref="L?"  Part="1" 
AR Path="/5F581B64/60771D26" Ref="L401"  Part="1" 
F 0 "L401" V 6280 3040 50  0000 C CNN
F 1 "2.2uH" V 6405 3040 50  0000 C CNN
F 2 "Inductors_SMD:L_Vishay_IHLP-2020" H 6330 3040 50  0001 C CNN
F 3 "" H 6330 3040 50  0001 C CNN
F 4 "IHLP2020" V 6480 3040 50  0000 C CNN "display_footprint"
F 5 "6.7A" V 6580 3040 50  0000 C CNN "Ampacity"
F 6 "20%" V 6680 3040 50  0000 C CNN "Tolerance"
F 7 "541-1236-1-ND" H 6330 3040 50  0001 C CNN "Digi-Key PN"
	1    6330 3040
	0    -1   -1   0   
$EndComp
$EndSCHEMATC
